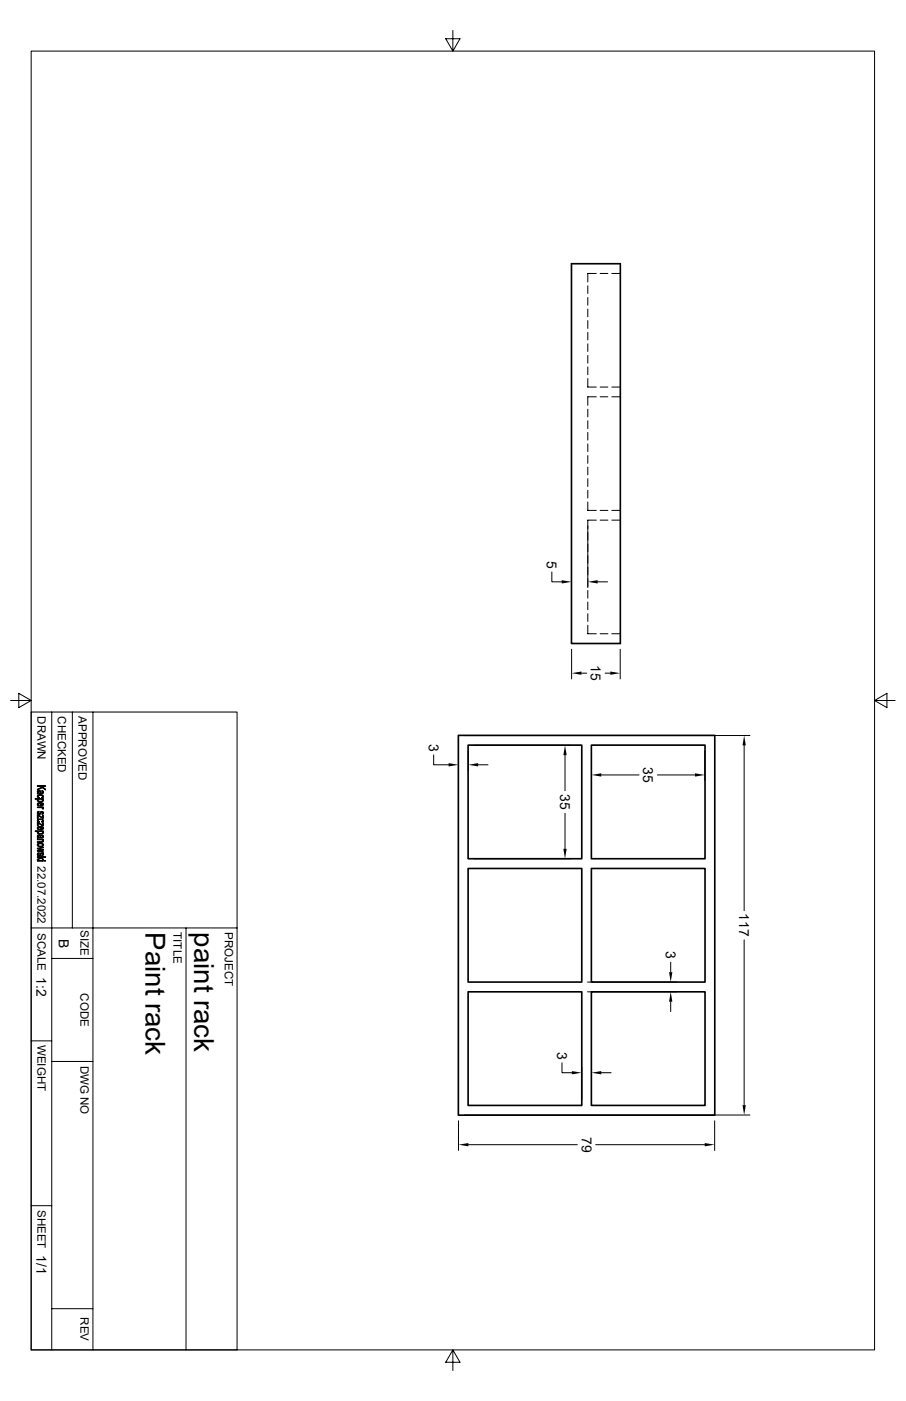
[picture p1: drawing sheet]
<svg xmlns="http://www.w3.org/2000/svg" width="279mm" height="432mm" viewBox="0 0 279 432" stroke-linecap="round" stroke-linejoin="round" font-family="sans-serif">
<path d="M176.2 81.3h15.1v117h-15.1zM141.4 226.7h79v117h-79zM144.4 229.7h35v35h-35zM182.4 229.7h35v35h-35zM144.4 267.7h35v35h-35zM182.4 267.7h35v35h-35zM144.4 305.7h35v35h-35zM182.4 305.7h35v35h-35z" fill="none" stroke="#000" stroke-width=".51"/>
<g fill="none" stroke="#000" stroke-width=".31">
<path d="M9.6 15.7h260.1v400.4h-260.1zM139.7 9.4v6.3l2.2-3.8h-4.4l2.2 3.8M181.3 88.1v2.4M181.3 91.7v2.4M181.3 95.2v2.4M181.3 98.8v2.4M183.9 84.3h-2.6v2.6M185.1 84.3h2.4M188.7 84.3h2.6M181.3 102.4v2.4M181.3 106v2.3M181.3 109.6v2.3"/>
<path d="M181.3 113.1v2.4M181.3 116.7v2.6h2.6M185.1 119.3h2.4M188.7 119.3h2.6M181.3 126.1v2.4M181.3 129.7v2.4M181.3 133.3v2.3M181.3 136.8v2.4M183.9 122.3h-2.6v2.6M185.1 122.3h2.4M188.7 122.3h2.6M181.3 140.4v2.4"/>
<path d="M181.3 144v2.3M181.3 147.5v2.4M181.3 151.1v2.4M181.3 154.7v2.6h2.6M185.1 157.3h2.4M188.7 157.3h2.6M170.2 176.3v3h3M183.9 160.3h-2.6v20.8M184.3 179.3h3.1M185.1 160.3h2.4M188.7 160.3h2.6M181.3 182v2.4"/>
<path d="M181.3 185.5v2.4M181.3 189.1v2.4M181.3 192.7v2.6h2.6M185.1 195.3h2.4M188.7 195.3h2.6M3.3 215.9h6.3l-3.8-2.2v4.4l3.8-2.2M9.6 219.5h63.5v196.6h-63.5zM16 219.5v196.6M22.3 219.5v66.5M28.7 219.5v196.6M176.3 200.1v9.2M179.3 207.5h1.6"/>
<path d="M186.6 207.5h1.6M191.3 200.1v9.2M269.7 215.9l3.8 2.2v-4.4l-3.8 2.2h6.4M133.7 232.7v3h4.6M141.4 228.5v9M143.2 226.7h88.1M144.4 231.5v6M146.2 229.7h29.8M147.4 235.7h3.1M174.2 232.7v11M182.4 231.5v9.1M185.4 238.8h11.7"/>
<path d="M202.7 238.8h11.6M217.4 231.5v9.1M229.5 229.7v51M174.2 250.7v10.9M146.2 264.7h29.8M9.6 286h63.5M16 295.4h12.7M57.4 286v130.1M206.8 296.6v3M229.5 289.7v50.9M181.2 305.7h27.4M181.2 302.7h27.4"/>
<path d="M206.8 308.7v3.1M9.6 320.8h6.4M16 327.2h12.7M173.3 327.6v3h3.1M179.4 328.8v10.1M182.4 328.8v10.1M185.4 330.6h3.1M141.4 345.4v9.2M143.2 343.7h88.1M144.4 352.8h33.7M183.7 352.8h33.6M220.4 345.4v9.2"/>
<path d="M9.6 371.6h6.4M16 403.4h12.7M139.7 416.1l-2.2 3.8h4.4l-2.2-3.8v6.3"/>
</g>
<g fill="#000" stroke="#000" stroke-width=".31">
<path d="M11.7 244.1l.1 .4z" fill-rule="evenodd"/>
<path d="M11.7 257.7l.1 .4z" fill-rule="evenodd"/>
<path d="M11.5 251.2l.3 .3v.8h-.3z" fill-rule="evenodd"/>
<path d="M11.5 253.5l.3 .3v.8h-.3z" fill-rule="evenodd"/>
<path d="M11.6 247.6l.5 .9-.6-.4z" fill-rule="evenodd"/>
<path d="M11.7 254.8l.1 .6 .3 .4-.6-.3z" fill-rule="evenodd"/>
<path d="M11.8 250.1l.3 .1-.3 .4z" fill-rule="evenodd"/>
<path d="M11.6 245.2l.2 .4 .4 .1a.41 .41 0 0 1-.5 .1 .41 .41 0 0 1-.2-.4z" fill-rule="evenodd"/>
<path d="M11.6 252.7l.1-.2 .1 .6 .4 .1a.41 .41 0 0 1-.5 .1 .41 .41 0 0 1-.2-.4z" fill-rule="evenodd"/>
<path d="M11.6 243.7l.8 .1v.7v-.2a.33 .33 0 0 0-.3-.5 .33 .33 0 0 0-.4 .3v.3l-.2-.4z" fill-rule="evenodd"/>
<path d="M11.6 257.4h.8v.7v-.2a.33 .33 0 0 0-.3-.4 .33 .33 0 0 0-.4 .2v.4l-.2-.4z" fill-rule="evenodd"/>
<path d="M11.5 243.2l1.3-.5 .2 .1-1.5 .7z" fill-rule="evenodd"/>
<path d="M11.5 251.2l1.6 .8 .1 .2z" fill-rule="evenodd"/>
<path d="M11.5 253.5l1.6 .8 .1 .3z" fill-rule="evenodd"/>
<path d="M13.1 258.8l.1 .4z" fill-rule="evenodd"/>
<path d="M12.9 243.7l.3 .1v.4z" fill-rule="evenodd"/>
<path d="M12.8 245.7l.4-.3-.1 .5-.3 .1z" fill-rule="evenodd"/>
<path d="M11.8 247.5l1.2-.1 .2 .5-.6-.3v.9h-.2v-.9l-.6 .1v.2z" fill-rule="evenodd"/>
<path d="M11.6 250.2l.2 .4a.36 .36 0 0 0 .4 .2 .36 .36 0 0 0 .2-.5l.7-.2 .1 .4a.29 .29 0 0 0-.4-.2 .29 .29 0 0 0-.2 .4l-.3 .3h-.6l-.2-.4z" fill-rule="evenodd"/>
<path d="M12.8 253.2l.4-.3-.1 .5z" fill-rule="evenodd"/>
<path d="M11.7 254.8h1.3l.2 .5-.6-.4v.9h-.2v-.9l-.5 .1-.1 .3z" fill-rule="evenodd"/>
<path d="M12.9 257.3l.3 .1v.4z" fill-rule="evenodd"/>
<path d="M13.1 246.3l.1 .3z" fill-rule="evenodd"/>
<path d="M13.1 256.2l.1 .4z" fill-rule="evenodd"/>
<path d="M10.8 246.1h2.6v.2l-.3 .2-1-.2-.3 .3-.1-.3h-.9z" fill-rule="evenodd"/>
<path d="M11.5 248.7h1.9v.2h-.3v.2l-.3-.2h-1.3z" fill-rule="evenodd"/>
<path d="M13.1 251.2h.3v1h-.2z" fill-rule="evenodd"/>
<path d="M13.1 253.5h.3v1.1h-.2z" fill-rule="evenodd"/>
<path d="M10.8 256.1h2.6v.1h-.3v.3l-.9-.3-.4 .4-.1-.4h-.9z" fill-rule="evenodd"/>
<path d="M11.5 258.7h1.9v.1h-.3v.2l-1.6-.2z" fill-rule="evenodd"/>
<path d="M11.8 244.2l.6 .3 .2-.6a.33 .33 0 0 0 .1 .5 .33 .33 0 0 0 .5-.2v-.4l.2 .5-.3 .3-1.6 .1z" fill-rule="evenodd"/>
<path d="M11.7 245.1l1.3-.1 .4 .6-.2 .2-.1-.5-.5-.2-.6 .1-.2 .2z" fill-rule="evenodd"/>
<path d="M11.6 246.4l.6 .6 .8-.1 .3-.5a.77 .77 0 0 1-.4 .8 .77 .77 0 0 1-.8-.1l-.5-.2z" fill-rule="evenodd"/>
<path d="M12.6 247.6v.6l.5-.1 .1-.6 .2 .3-.1 .4-.7 .3z" fill-rule="evenodd"/>
<path d="M13.1 248.9l.3 .2-.1 .3-.3-.1z" fill-rule="evenodd"/>
<path d="M13.2 250.1l.2 .4a.32 .32 0 0 1-.1 .4 .32 .32 0 0 1-.4-.1l.3-.2z" fill-rule="evenodd"/>
<path d="M11.7 252.5l1.3-.1 .4 .6-.2 .3-.1-.5-.3-.2h-.8l-.2 .3z" fill-rule="evenodd"/>
<path d="M12.6 254.9v.7l.5-.2 .1-.6 .2 .3-.2 .6-.6 .1z" fill-rule="evenodd"/>
<path d="M11.6 256.4l.1-.2 .1 .5 .3 .2 .9-.1 .2-.5 .2 .4-.4 .3-.9 .1-.5-.3z" fill-rule="evenodd"/>
<path d="M11.8 257.9l.6 .2 .2-.5a.33 .33 0 0 0 .1 .5 .33 .33 0 0 0 .5-.3v-.4l.2 .3-.2 .6-1.7 .1z" fill-rule="evenodd"/>
<path d="M11.5 259.4h1.4l.3-.5 .2 .2v.3l-.5 .2h-1.4z" fill-rule="evenodd"/>
<path d="M12.4 242.4h.4l1.3 .8v.3z" fill-rule="evenodd"/>
<path d="M11.5 242.1h2.6v.3h-2.6z" fill-rule="evenodd"/>
<path d="M11.7 262.9l.4-.1v.2l-.3 .3z" fill-rule="evenodd"/>
<path d="M11.8 260l1.1-.1 .3 .1v.4l-.6-.3h-.5l-.3 .3z" fill-rule="evenodd"/>
<path d="M11.6 263l.2 .3a.34 .34 0 0 0 .4 .3 .34 .34 0 0 0 .2-.5l.6-.3 .2 .5a.32 .32 0 0 0-.5-.2 .32 .32 0 0 0-.1 .4l-.2 .3-.7-.1-.2-.4z" fill-rule="evenodd"/>
<path d="M11.5 261.5l1.9-.4v.2z" fill-rule="evenodd"/>
<path d="M11.5 262.1l1.9-.1-1.5 .3z" fill-rule="evenodd"/>
<path d="M11.5 262.1l1.9 .4v.2l-1.9-.4z" fill-rule="evenodd"/>
<path d="M11.5 264.8l1.1-.6 .8 .6v.2l-.7-.5-1.2 .5z" fill-rule="evenodd"/>
<path d="M11.5 265.2h1.9v.2h-1.9z" fill-rule="evenodd"/>
<path d="M11.5 261.5l1.9 .3v.2l-1.9-.3z" fill-rule="evenodd"/>
<path d="M11.6 260.1l.2 .5 .4 .2 .8-.1 .2-.7 .2 .5-.5 .4h-.9l-.5-.3z" fill-rule="evenodd"/>
<path d="M13.2 262.9l.2 .4a.32 .32 0 0 1-.1 .3 .32 .32 0 0 1-.4 0l.3-.2z" fill-rule="evenodd"/>
<path d="M11.5 264h2.6v.2h-1.5l-.1 .2-1-.2z" fill-rule="evenodd"/>
<path d="M13.7 265.2h.4v.2h-.4z" fill-rule="evenodd"/>
</g>
<g fill="#000">
<path d="M173.2 178.8l3.1 .5-3.1 .5zM181.3 179.3l3-.5v1zM176.3 207.5l3-.5v1zM188.2 207l3.1 .5-3.1 .5zM138.3 235.2l3.1 .5-3.1 .5zM144.4 235.7l3-.5v1zM174.2 229.7l.6 3h-1.1zM182.4 238.8l3-.5v1.1zM214.3 238.3l3.1 .5-3.1 .6zM229.5 226.7l.5 3h-1zM173.7 261.6h1.1l-.6 3.1zM206.3 299.6h1l-.5 3.1z"/>
<path d="M206.8 305.7l.5 3h-1zM176.4 330.1l3 .5-3 .5zM182.4 330.6l3-.5v1zM141.4 352.8l3-.5v1zM217.3 352.3l3.1 .5-3.1 .5zM229 340.6h1l-.5 3.1z"/>
</g>
<g font-size="8.5">
<text x="44.9" y="287.3" transform="rotate(90 44.9 287.3)">Paint rack</text>
<text x="59.9" y="287.3" transform="rotate(90 59.9 287.3)">paint rack</text>
</g>
<g font-size="4.3">
<text x="168.7" y="172.8" transform="rotate(90 168.7 172.8)">5</text>
<text x="182.2" y="204.9" transform="rotate(90 182.2 204.9)">15</text>
<text x="132.2" y="229.2" transform="rotate(90 132.2 229.2)">3</text>
<text x="198.4" y="236.5" transform="rotate(90 198.4 236.5)">35</text>
<text x="172.8" y="244.8" transform="rotate(90 172.8 244.8)">35</text>
<text x="228" y="281.5" transform="rotate(90 228 281.5)">117</text>
<text x="18.2" y="289.3" transform="rotate(90 18.2 289.3)">B</text>
<text x="205.3" y="293.1" transform="rotate(90 205.3 293.1)">3</text>
<text x="11.3" y="301.2" transform="rotate(90 11.3 301.2)">1:2</text>
<text x="171.8" y="324.1" transform="rotate(90 171.8 324.1)">3</text>
<text x="179.4" y="350.4" transform="rotate(90 179.4 350.4)">79</text>
<text x="11.3" y="386.8" transform="rotate(90 11.3 386.8)">1/1</text>
</g>
<g font-size="3.6">
<text x="11.5" y="220.7" transform="rotate(90 11.5 220.7)">DRAWN</text>
<text x="17.9" y="220.7" transform="rotate(90 17.9 220.7)">CHECKED</text>
<text x="24.2" y="220.7" transform="rotate(90 24.2 220.7)">APPROVED</text>
<text x="11.5" y="267" transform="rotate(90 11.5 267)">22.07.2022</text>
<text x="11.5" y="287.5" transform="rotate(90 11.5 287.5)">SCALE</text>
<text x="24.9" y="286.8" transform="rotate(90 24.9 286.8)">SIZE</text>
<text x="53.6" y="287.3" transform="rotate(90 53.6 287.3)">TITLE</text>
<text x="69.3" y="287.3" transform="rotate(90 69.3 287.3)">PROJECT</text>
<text x="24.9" y="306.2" transform="rotate(90 24.9 306.2)">CODE</text>
<text x="11.5" y="322.1" transform="rotate(90 11.5 322.1)">WEIGHT</text>
<text x="24.9" y="328.4" transform="rotate(90 24.9 328.4)">DWG NO</text>
<text x="11.5" y="372.9" transform="rotate(90 11.5 372.9)">SHEET</text>
<text x="24.9" y="406" transform="rotate(90 24.9 406)">REV</text>
</g>
</svg>
